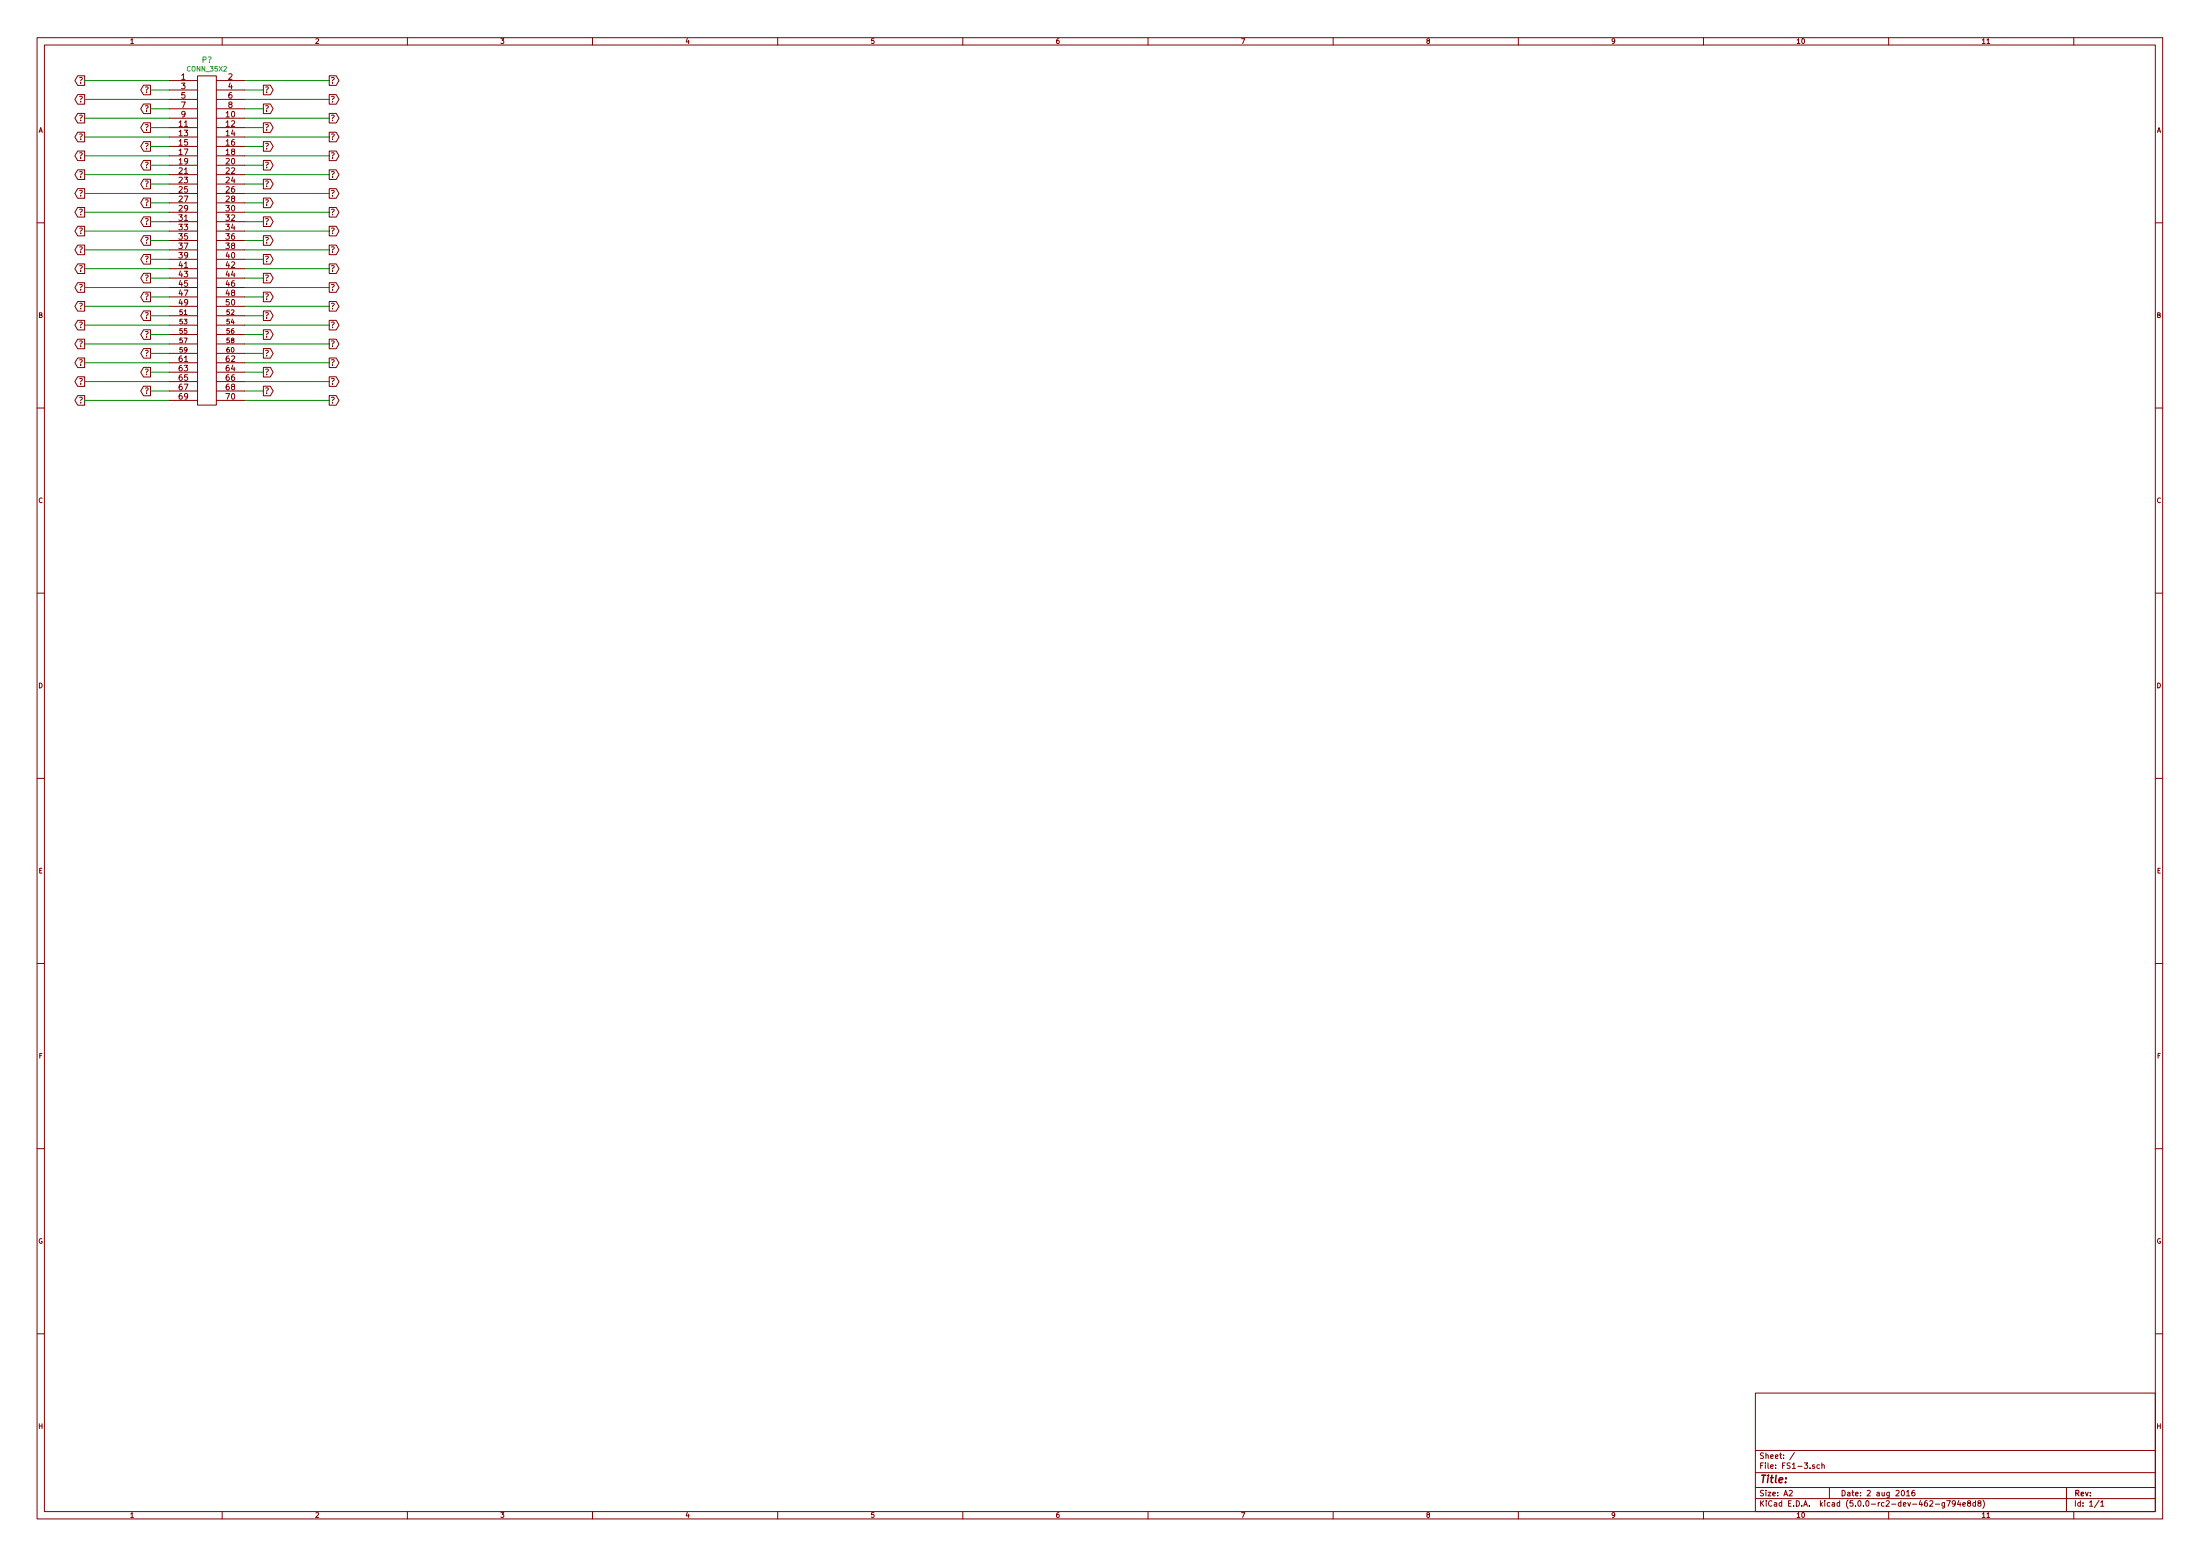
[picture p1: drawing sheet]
EESchema Schematic File Version 4
EELAYER 26 0
EELAYER END
$Descr A2 23386 16535
encoding utf-8
Sheet 1 1
Title ""
Date "2 aug 2016"
Rev ""
Comp ""
Comment1 ""
Comment2 ""
Comment3 ""
Comment4 ""
$EndDescr
Text GLabel 3500 4050 2    60   Output ~ 0
?
Wire Wire Line
	3500 4050 2600 4050
Text GLabel 2800 4150 2    60   Output ~ 0
?
Wire Wire Line
	2800 4150 2600 4150
Text GLabel 1600 4150 0    60   Output ~ 0
?
Wire Wire Line
	1600 4150 1800 4150
Text GLabel 900  4050 0    60   Output ~ 0
?
Wire Wire Line
	900  4050 1800 4050
Text GLabel 900  4250 0    60   Output ~ 0
?
Wire Wire Line
	900  4250 1800 4250
Text GLabel 2800 3950 2    60   Output ~ 0
?
Wire Wire Line
	2600 3950 2800 3950
Text GLabel 900  3250 0    60   Output ~ 0
?
Wire Wire Line
	900  3250 1800 3250
Text GLabel 1600 3950 0    60   Output ~ 0
?
Wire Wire Line
	1600 3950 1800 3950
Text GLabel 1600 3750 0    60   Output ~ 0
?
Text GLabel 1600 3550 0    60   Output ~ 0
?
Text GLabel 1600 3350 0    60   Output ~ 0
?
Text GLabel 900  3850 0    60   Output ~ 0
?
Wire Wire Line
	900  3850 1800 3850
Wire Wire Line
	1800 3750 1600 3750
Wire Wire Line
	1800 3550 1600 3550
Wire Wire Line
	1600 3350 1800 3350
Text GLabel 900  3650 0    60   Output ~ 0
?
Wire Wire Line
	900  3650 1800 3650
Text GLabel 900  3450 0    60   Output ~ 0
?
Wire Wire Line
	900  3450 1800 3450
Text GLabel 1600 3150 0    60   Output ~ 0
?
Wire Wire Line
	1600 3150 1800 3150
Text GLabel 900  3050 0    60   Output ~ 0
?
Wire Wire Line
	900  3050 1800 3050
Text GLabel 1600 2950 0    60   Output ~ 0
?
Wire Wire Line
	1600 2950 1800 2950
Text GLabel 900  2850 0    60   Output ~ 0
?
Wire Wire Line
	900  2850 1800 2850
Text GLabel 1600 2750 0    60   Output ~ 0
?
Wire Wire Line
	1600 2750 1800 2750
Text GLabel 900  2650 0    60   Output ~ 0
?
Wire Wire Line
	900  2650 1800 2650
Text GLabel 1600 2550 0    60   Output ~ 0
?
Wire Wire Line
	1600 2550 1800 2550
Text GLabel 900  2450 0    60   Output ~ 0
?
Wire Wire Line
	900  2450 1800 2450
Text GLabel 1600 2350 0    60   Output ~ 0
?
Wire Wire Line
	1600 2350 1800 2350
Text GLabel 900  2250 0    60   Output ~ 0
?
Wire Wire Line
	900  2250 1800 2250
Text GLabel 1600 2150 0    60   Output ~ 0
?
Wire Wire Line
	1600 2150 1800 2150
Text GLabel 900  2050 0    60   Output ~ 0
?
Wire Wire Line
	900  2050 1800 2050
Text GLabel 1600 1950 0    60   Output ~ 0
?
Wire Wire Line
	1600 1950 1800 1950
Text GLabel 900  1850 0    60   Output ~ 0
?
Wire Wire Line
	900  1850 1800 1850
Text GLabel 1600 1750 0    60   Output ~ 0
?
Wire Wire Line
	1600 1750 1800 1750
Text GLabel 900  1650 0    60   Output ~ 0
?
Wire Wire Line
	900  1650 1800 1650
Text GLabel 1600 1550 0    60   Output ~ 0
?
Wire Wire Line
	1600 1550 1800 1550
Text GLabel 900  1450 0    60   Output ~ 0
?
Wire Wire Line
	900  1450 1800 1450
Text GLabel 1600 1350 0    60   Output ~ 0
?
Wire Wire Line
	1600 1350 1800 1350
Text GLabel 900  1250 0    60   Output ~ 0
?
Wire Wire Line
	900  1250 1800 1250
Text GLabel 1600 1150 0    60   Output ~ 0
?
Wire Wire Line
	1600 1150 1800 1150
Text GLabel 900  1050 0    60   Output ~ 0
?
Wire Wire Line
	900  1050 1800 1050
Text GLabel 1600 950  0    60   Output ~ 0
?
Wire Wire Line
	1600 950  1800 950 
Text GLabel 900  850  0    60   Output ~ 0
?
Wire Wire Line
	900  850  1800 850 
Text GLabel 2800 3750 2    60   Output ~ 0
?
Wire Wire Line
	2800 3750 2600 3750
Text GLabel 3500 3650 2    60   Output ~ 0
?
Wire Wire Line
	3500 3650 2600 3650
Text GLabel 2800 3550 2    60   Output ~ 0
?
Wire Wire Line
	2800 3550 2600 3550
Text GLabel 3500 3450 2    60   Output ~ 0
?
Wire Wire Line
	3500 3450 2600 3450
Text GLabel 2800 3350 2    60   Output ~ 0
?
Wire Wire Line
	2800 3350 2600 3350
Text GLabel 3500 3250 2    60   Output ~ 0
?
Wire Wire Line
	3500 3250 2600 3250
Text GLabel 2800 3150 2    60   Output ~ 0
?
Wire Wire Line
	2800 3150 2600 3150
Text GLabel 3500 3050 2    60   Output ~ 0
?
Wire Wire Line
	3500 3050 2600 3050
Text GLabel 2800 2950 2    60   Output ~ 0
?
Wire Wire Line
	2800 2950 2600 2950
Text GLabel 3500 2850 2    60   Output ~ 0
?
Wire Wire Line
	3500 2850 2600 2850
Text GLabel 2800 2750 2    60   Output ~ 0
?
Wire Wire Line
	2800 2750 2600 2750
Text GLabel 3500 2650 2    60   Output ~ 0
?
Wire Wire Line
	3500 2650 2600 2650
Text GLabel 2800 2550 2    60   Output ~ 0
?
Wire Wire Line
	2800 2550 2600 2550
Text GLabel 3500 2450 2    60   Output ~ 0
?
Wire Wire Line
	3500 2450 2600 2450
Text GLabel 2800 2350 2    60   Output ~ 0
?
Wire Wire Line
	2800 2350 2600 2350
Text GLabel 3500 2250 2    60   Output ~ 0
?
Wire Wire Line
	3500 2250 2600 2250
Text GLabel 2800 2150 2    60   Output ~ 0
?
Wire Wire Line
	2800 2150 2600 2150
Text GLabel 3500 2050 2    60   Output ~ 0
?
Wire Wire Line
	3500 2050 2600 2050
Text GLabel 2800 1950 2    60   Output ~ 0
?
Wire Wire Line
	2800 1950 2600 1950
Text GLabel 3500 1850 2    60   Output ~ 0
?
Wire Wire Line
	3500 1850 2600 1850
Text GLabel 2800 1750 2    60   Output ~ 0
?
Wire Wire Line
	2800 1750 2600 1750
Text GLabel 3500 1650 2    60   Output ~ 0
?
Wire Wire Line
	3500 1650 2600 1650
Text GLabel 2800 1550 2    60   Output ~ 0
?
Wire Wire Line
	2800 1550 2600 1550
Text GLabel 3500 1450 2    60   Output ~ 0
?
Wire Wire Line
	3500 1450 2600 1450
Text GLabel 3500 3850 2    60   Output ~ 0
?
Wire Wire Line
	3500 3850 2600 3850
Text GLabel 2800 1350 2    60   Output ~ 0
?
Wire Wire Line
	2800 1350 2600 1350
Text GLabel 3500 1250 2    60   Output ~ 0
?
Wire Wire Line
	3500 1250 2600 1250
Text GLabel 2800 1150 2    60   Output ~ 0
?
Wire Wire Line
	2800 1150 2600 1150
Text GLabel 3500 1050 2    60   Output ~ 0
?
Wire Wire Line
	3500 1050 2600 1050
Text GLabel 2800 950  2    60   Output ~ 0
?
Wire Wire Line
	2800 950  2600 950 
Text GLabel 3500 850  2    60   Output ~ 0
?
Wire Wire Line
	3500 850  2600 850 
Text GLabel 3500 4250 2    60   Output ~ 0
?
Wire Wire Line
	3500 4250 2600 4250
$Comp
L conn_35x2:CONN_35X2 P?
U 1 1
P 2200 2550
F 0 "P?" H 2200 4472 60  0000 C CNN
F 1 "CONN_35X2" H 2200 4374 50  0000 C CNN
F 2 "" H 2200 2800 60  0000 C CNN
F 3 "" H 2200 2800 60  0000 C CNN
	1    2200 2550
	1    0    0    -1  
$EndComp
$EndSCHEMATC
